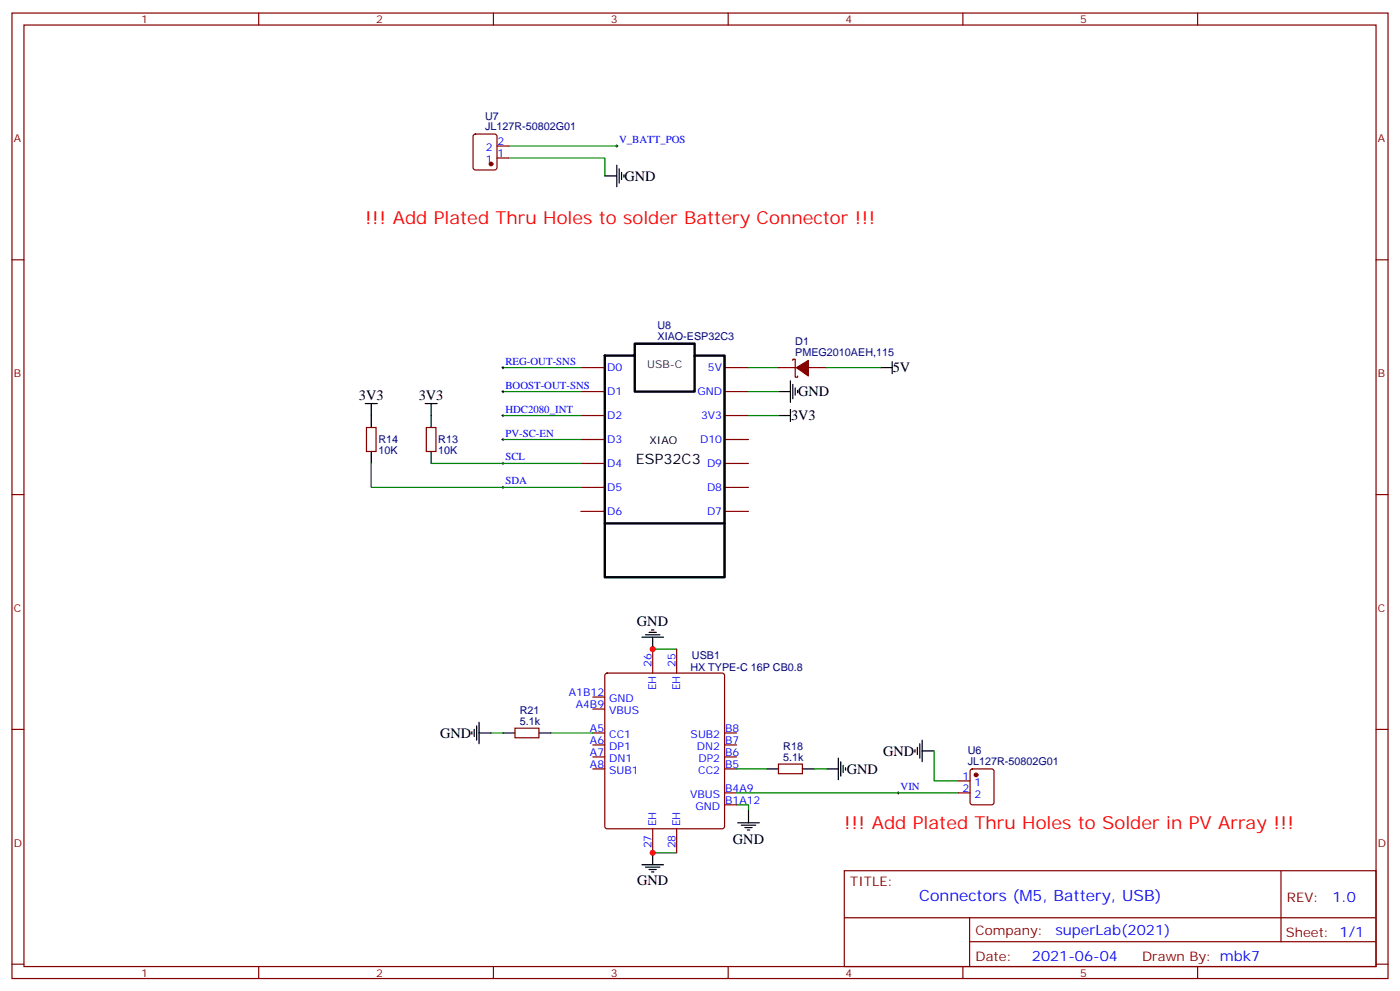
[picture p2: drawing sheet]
<svg xmlns="http://www.w3.org/2000/svg" width="412mm" height="292mm" viewBox="0 0 412 292" stroke-linecap="round" stroke-linejoin="round" font-family="sans-serif">
<g fill="none" stroke="#870000" stroke-width=".35">
<path d="M3.5 3.8h405.4v284.4h-405.4zM7.1 7.4h398.2v277.3h-398.2zM76.2 3.8v3.6M145.3 3.8v3.6M214.5 3.8v3.6M283.6 3.8v3.6M352.8 3.8v3.6M139.6 39.7l.5-.2h5.6l.6 .4 .1 9.5-.5 .6-5.8 .1-.7-.5-.1-9.4zM146.4 46.5h3.5M146.4 43h3.5M3.5 76.5h3.6M405.3 76.5h3.6"/>
<path d="M171.1 108.3h7.1M171.1 115.3h7.1M213.4 108.3h7.1M213.4 115.3h7.1M229.3 108.3h5.3M233.5 106.2v-.4h.7v5.3h.7v-.4M238.1 108.3h5.3M107.9 125.9h2.9v7.1h-2.9zM125.6 125.9h2.8v7.1h-2.8zM171.1 122.4h7.1M171.1 129.4h7.1M171.1 136.5h7.1"/>
<path d="M213.4 122.4h7.1M213.4 129.4h7.1M213.4 136.5h7.1M3.5 145.7h3.6M171.1 150.6h7.1M171.1 143.5h7.1M213.4 150.6h7.1M213.4 143.5h7.1M405.3 145.7h3.6M178.4 198.4l.5-.2h33.8l.5 .2 .2 .5v44.5l-.2 .5-.5 .2h-33.8l-.5-.2-.2-.5v-44.5zM192.3 191.2v7M199.3 191.2v7"/>
<path d="M3.5 214.8h3.6M151.7 214.5h7v2.8h-7zM174.6 219.4h3.6M174.6 215.9h3.6M174.6 205.3h3.6M174.6 208.8h3.6M213.4 219.4h3.6M213.4 215.9h3.6M405.3 214.8h3.6M174.6 226.4h3.6M174.6 222.9h3.6M213.4 237h3.6"/>
<path d="M213.4 233.5h3.6M213.4 226.4h3.6M213.4 222.9h3.6M229.3 225h7.1v2.9h-7.1zM282.2 233.5h3.6M282.2 230h3.6M286 226.7l.5-.3h5.6l.7 .5v9.4l-.5 .7h-5.8l-.7-.4v-9.4zM192.3 244.1v7M199.3 244.1v7M248.7 256.4h156.6v28.3h-156.6zM377.3 256.5v20.8M248.7 270.3h156.5"/>
<path d="M285.6 277.3h119.6M285.6 270.3v14.1M3.5 284h3.6M76.2 284.7v3.5M145.3 284.7v3.5M214.5 284.7v3.5M283.6 284.7v3.5M352.8 284.7v3.5M405.3 284h3.6"/>
</g>
<g fill="none" stroke="#000" stroke-width=".29">
<path d="M181.3 43h.7M181.7 42.7v.7M147.8 108.3h.7M147.8 115.3h.7M148.2 107.9v.7M148.2 115v.7M147.8 136.5h.7M147.8 129.4h.7M147.8 122.4h.7M148.2 122v.7M148.2 129.1v.7M148.2 136.1v.7"/>
<path d="M147.8 143.5h.7M148.2 143.2v.7M264.2 233.5h.7M264.6 233.2v.7"/>
</g>
<g fill="none" stroke="#008700" stroke-width=".35">
<path d="M149.9 46.5h28.3v5.3M149.9 43h31.8M148.2 115.3h22.9M148.2 108.3h22.9M220.5 115.3h8.8M220.5 108.3h8.8M243.4 108.3h15.9M109.4 136.5v7h61.7M127 136.5h44.1M148.2 129.4h22.9M148.2 122.4h22.9M220.5 122.4h8.8"/>
<path d="M192.3 191.2h7M144.6 215.9h3.6M162.3 215.9h12.3M217 237h3.5v1.8M217 226.4h8.8M217 233.5h65.2M239.9 226.4h3.5M275.2 221.2v8.8h7M192.3 251.1h7"/>
</g>
<path d="M178.2 104.7h8.8v-3.5h17.6v3.5h8.8v49.4h-35.2zM187 104.7v10.6h17.6v-10.6M178.2 154.1v15.9h35.2v-15.9" fill="none" stroke="#000" stroke-width=".71"/>
<g fill="none" stroke="#000" stroke-width=".35">
<path d="M178.2 51.8h3.5M181.7 48.6v6.4M182.4 49.7v4.2M183.1 50.8v2.1M183.8 51.5v.7M107.6 118.9h3.5M109.4 118.9v7M125.2 118.9h3.6M127 118.9v7M229.3 115.3h3.5M232.8 112.1v6.4M233.5 113.2v4.2"/>
<path d="M234.2 114.3v2.1M234.9 115v.7M259.3 108.3h3.5M262.8 106.5v3.5M109.4 133v3.5M127 133v3.5M229.3 122.4h3.5M232.8 120.6v3.5M189.1 187.6h6.3M190.1 186.9h4.3M191.2 186.2h2.1M191.9 185.5h.7"/>
<path d="M192.3 187.6v3.6M139 215.5v.7M139.7 214.8v2.1M140.4 213.7v4.3M141.1 215.9h3.5M141.1 212.7v6.3M148.2 215.9h3.5M158.7 215.9h3.6M270.9 219v4.3M271.6 218v6.3M220.5 238.8v3.5M225.8 226.4h3.5"/>
<path d="M236.4 226.4h3.5M243.4 226.4h3.5M246.9 223.3v6.3M247.6 224.3v4.3M248.4 225.4v2.1M249.1 226.1v.7M269.5 220.8v.7M270.2 220.1v2.1M271.6 221.2h3.6M189.1 254.7h6.3M190.1 255.4h4.3M191.2 256.1h2.1"/>
<path d="M191.9 256.8h.7M192.3 251.1v3.6M217.3 242.3h6.4M218.4 243h4.2M219.4 243.7h2.1M220.1 244.4h.7"/>
</g>
<g fill="#870000" stroke="#870000" stroke-width=".35">
<path d="M234.6 108.3l3.5-2.1v4.5z"/>
<circle cx="287.5" cy="228.2" r=".53"/>
<circle cx="144.6" cy="48.3" r=".53"/>
</g>
<g fill="#c00">
<circle cx="192.3" cy="191.2" r=".88"/>
<circle cx="192.3" cy="251.1" r=".88"/>
</g>
<g font-size="5.3" fill="#f00">
<text x="107.6" y="65.9">!!! Add Plated Thru Holes to solder Battery Connector !!!</text>
<text x="248.7" y="244.1">!!! Add Plated Thru Holes to Solder in PV Array !!!</text>
</g>
<text font-size="4.6" fill="#00f" x="270.8" y="265.5">Connectors (M5, Battery, USB)</text>
<g font-size="4.2">
<text x="184" y="53.2">GND</text>
<text x="263" y="109.7">5V</text>
<text x="105.7" y="117.8">3V3</text>
<text x="123.4" y="117.8">3V3</text>
<text x="235.1" y="116.7">GND</text>
<text x="233" y="123.8">3V3</text>
<text x="187.3" y="136.5">ESP32C3</text>
<text x="187.6" y="184.3">GND</text>
<text x="129.6" y="217.3">GND</text>
<text x="249.4" y="227.8">GND</text>
<text x="260.2" y="222.6">GND</text>
<text x="215.9" y="248.4">GND</text>
<text x="187.7" y="260.8">GND</text>
</g>
<g font-size="4.2" fill="#00f">
<text x="392.5" y="265.7">1.0</text>
<text x="310.9" y="275.3">superLab(2021)</text>
<text x="304" y="283.1">2021-06-04</text>
</g>
<g font-size="3.9" fill="#800">
<text x="250.5" y="261">TITLE:</text>
<text x="379.1" y="265.7">REV:</text>
<text x="287.4" y="275.2">Company:</text>
<text x="378.7" y="275.8">Sheet: 1/1</text>
<text x="287.4" y="282.9">Date:</text>
<text x="336.4" y="283">Drawn By: mbk7</text>
</g>
<g font-size="3.2" fill="#800">
<text x="41.6" y="6.8">1</text>
<text x="110.8" y="6.8">2</text>
<text x="179.9" y="6.8">3</text>
<text x="249.1" y="6.8">4</text>
<text x="318.2" y="6.8">5</text>
<text x="4.1" y="41.9">A</text>
<text x="405.9" y="41.9">A</text>
<text x="4.1" y="111.1">B</text>
<text x="405.9" y="111.1">B</text>
<text x="4.1" y="180.2">C</text>
<text x="405.9" y="180.2">C</text>
<text x="4.1" y="249.4">D</text>
<text x="405.9" y="249.4">D</text>
<text x="41.6" y="287.7">1</text>
<text x="110.8" y="287.7">2</text>
<text x="179.9" y="287.7">3</text>
<text x="249.1" y="287.7">4</text>
<text x="318.2" y="287.7">5</text>
</g>
<g font-size="3.2" fill="#000080">
<text x="142.9" y="35.2">U7</text>
<text x="142.9" y="38.4">JL127R-50802G01</text>
<text x="193.7" y="100.2">XIAO-ESP32C3</text>
<text x="193.7" y="96.9">U8</text>
<text x="234.3" y="101.5">D1</text>
<text x="234.3" y="104.7">PMEG2010AEH,115</text>
<text x="111.5" y="130.6">R14</text>
<text x="129.1" y="130.6">R13</text>
<text x="111.5" y="133.8">10K</text>
<text x="129.1" y="133.8">10K</text>
<text x="203.4" y="197.6">HX TYPE-C 16P CB0.8</text>
<text x="203.8" y="194.1">USB1</text>
<text x="153.1" y="213.4">5.1k</text>
<text x="153.1" y="210.2">R21</text>
<text x="230.7" y="220.8">R18</text>
<text x="285.1" y="222">U6</text>
<text x="230.7" y="224">5.1k</text>
<text x="285.1" y="225.2">JL127R-50802G01</text>
</g>
<g font-size="3.2" fill="#00f">
<text x="143.1" y="47.9">1</text>
<text x="143.1" y="44.4">2</text>
<text x="146.6" y="46.2">1</text>
<text x="146.6" y="42.7">2</text>
<text x="182.4" y="42.1">V_BATT_POS</text>
<text x="148.9" y="107.4">REG-OUT-SNS</text>
<text x="178.9" y="109.3">D0</text>
<text x="208.5" y="109.3">5V</text>
<text x="148.9" y="114.4">BOOST-OUT-SNS</text>
<text x="178.9" y="116.4">D1</text>
<text x="205.4" y="116.4">GND</text>
<text x="148.9" y="121.5">HDC2080_INT</text>
<text x="178.9" y="123.4">D2</text>
<text x="206.5" y="123.4">3V3</text>
<text x="148.9" y="128.6">PV-SC-EN</text>
<text x="178.9" y="130.5">D3</text>
<text x="206.2" y="130.5">D10</text>
<text x="148.9" y="135.6">SCL</text>
<text x="178.9" y="137.5">D4</text>
<text x="208.3" y="137.5">D9</text>
<text x="148.9" y="142.7">SDA</text>
<text x="178.9" y="144.6">D5</text>
<text x="208.3" y="144.6">D8</text>
<text x="178.9" y="151.7">D6</text>
<text x="208.3" y="151.7">D7</text>
<text x="191.9" y="196.5" transform="rotate(-90 191.9 196.5)">26</text>
<text x="199" y="196.5" transform="rotate(-90 199 196.5)">25</text>
<text x="193.3" y="203.3" transform="rotate(-90 193.3 203.3)">EH</text>
<text x="200.4" y="203.3" transform="rotate(-90 200.4 203.3)">EH</text>
<text x="167.6" y="204.9">A1B12</text>
<text x="169.6" y="208.5">A4B9</text>
<text x="179.5" y="206.7">GND</text>
<text x="173.8" y="215.5">A5</text>
<text x="179.5" y="210.2">VBUS</text>
<text x="213.6" y="215.5">B8</text>
<text x="173.8" y="219">A6</text>
<text x="179.5" y="217.3">CC1</text>
<text x="179.5" y="220.8">DP1</text>
<text x="203.4" y="217.3">SUB2</text>
<text x="205.3" y="220.8">DN2</text>
<text x="213.6" y="219">B7</text>
<text x="173.8" y="222.6">A7</text>
<text x="173.8" y="226.1">A8</text>
<text x="179.5" y="224.3">DN1</text>
<text x="179.5" y="227.9">SUB1</text>
<text x="205.7" y="227.9">CC2</text>
<text x="205.8" y="224.3">DP2</text>
<text x="213.6" y="226.1">B5</text>
<text x="213.6" y="222.6">B6</text>
<text x="213.6" y="233.2">B4A9</text>
<text x="265.3" y="232.6">VIN</text>
<text x="283.6" y="229.6">1</text>
<text x="283.6" y="233.2">2</text>
<text x="287.1" y="231.4">1</text>
<text x="203.3" y="234.9">VBUS</text>
<text x="204.8" y="238.4">GND</text>
<text x="213.6" y="236.7">B1A12</text>
<text x="287.1" y="234.9">2</text>
<text x="193.3" y="243.4" transform="rotate(-90 193.3 243.4)">EH</text>
<text x="200.4" y="243.4" transform="rotate(-90 200.4 243.4)">EH</text>
<text x="191.9" y="249.9" transform="rotate(-90 191.9 249.9)">27</text>
<text x="199" y="249.9" transform="rotate(-90 199 249.9)">28</text>
</g>
<text font-size="3.2" fill="#333" x="190.6" y="108.4">USB-C</text>
<text font-size="3.2" x="191.3" y="130.9">XIAO</text>
</svg>
